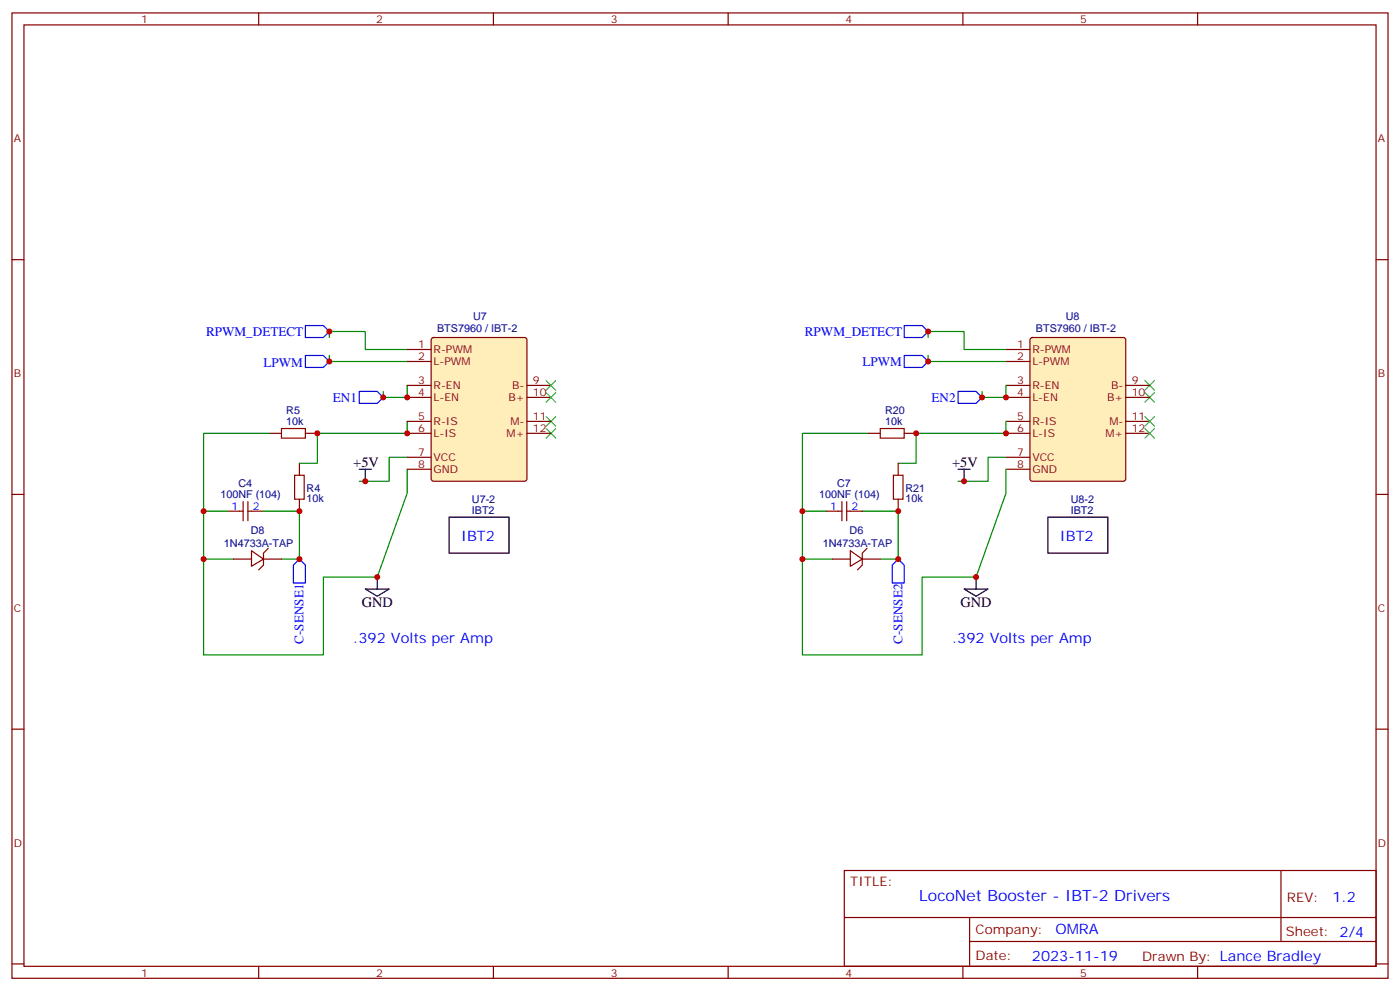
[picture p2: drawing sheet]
<svg xmlns="http://www.w3.org/2000/svg" width="412mm" height="292mm" viewBox="0 0 412 292" stroke-linecap="round" stroke-linejoin="round" font-family="sans-serif">
<g fill="none" stroke="#870000" stroke-width=".35">
<path d="M3.5 3.8h405.4v284.3h-405.4zM7.1 7.3h398.2v277.3h-398.2zM76.2 3.8v3.5M145.3 3.8v3.5M214.5 3.8v3.5M283.6 3.8v3.5M352.8 3.8v3.5M3.5 76.5h3.6M405.3 76.5h3.6M79.4 127.6h3.5M88.2 136.5v3.5M90 127.6h3.5"/>
<path d="M3.5 145.6h3.6M67 150.6h4.6M71.6 147.7v5.7M73 150.6h4.6M73 147.7v5.7M88.2 147v3.6M405.3 145.6h3.6M3.5 214.8h3.6M405.3 214.8h3.6M248.7 256.4h156.6v28.2h-156.6zM377.3 256.4v20.9M248.7 270.2h156.5"/>
<path d="M285.6 277.3h119.6M285.6 270.2v14.2M3.5 283.9h3.6M76.2 284.6v3.5M145.3 284.6v3.5M214.5 284.6v3.5M283.6 284.6v3.5M352.8 284.6v3.5M405.3 283.9h3.6"/>
</g>
<path d="M97 99.4v-1.8h10.6v5.3h12.3M97 104.7v1.8h22.9M119.9 113.5v3.6h-7v-1.8M79.4 127.6h-19.4v23h7M119.9 134.7h-5.2v7h-8.9M119.9 138.2v7.1l-8.8 24.7h-15.9v22.9h-35.2v-28.2M119.9 124.1v3.5h-26.4v8.9h-5.3M60 150.6v14.1h8.8M77.6 150.6h10.6v14.1h-5.3" fill="none" stroke="#008700" stroke-width=".35"/>
<path d="M90 95.9h5.2l1.8 1.7-1.8 1.8h-5.2zM90 104.7h5.2l1.8 1.8-1.8 1.7h-5.2zM105.8 115.3h5.3l1.8 1.8-1.8 1.7h-5.3zM88.2 164.7l1.8 1.7v5.3h-3.6v-5.3z" fill="none" stroke="#00f" stroke-width=".35"/>
<path d="M105.8 138.2h3.6M107.6 138.2v3.5M107.6 173.5h7.1l-3.6 2.1zM111.1 170v3.5" fill="none" stroke="#000" stroke-width=".35"/>
<path d="M82.9 126.2h7.1v2.8h-7.1zM86.8 140h2.8v7h-2.8z" fill="none" stroke="#a10000" stroke-width=".35"/>
<path d="M160.9 122.7l2.8 2.8M160.9 126.2l2.8 2.8M163.7 122.7l-2.8 2.8M163.7 126.2l-2.8 2.8" fill="none" stroke="#3c3" stroke-width=".35"/>
<path d="M127.2 99.6l.5-.2h26.8l.7 .4v41.2l-.4 .7h-27.1l-.6-.4-.1-41.2z" fill="#ffedba" stroke="#870000" stroke-width=".35"/>
<path d="M119.9 102.9h7.1M119.9 106.5h7.1M119.9 113.5h7.1M119.9 117.1h7.1M155.2 113.5h7.1M155.2 117.1h7.1M119.9 124.1h7.1M119.9 127.6h7.1M119.9 134.7h7.1M119.9 138.2h7.1M155.2 124.1h7.1M155.2 127.6h7.1" fill="none" stroke="#870000" stroke-width=".35"/>
<path d="M160.9 112.1l2.8 2.8M160.9 115.6l2.8 2.9M163.7 112.1l-2.8 2.8M163.7 115.6l-2.8 2.9M337.3 115.6l2.8 2.9M337.3 112.1l2.8 2.8M340.1 115.6l-2.8 2.9M340.1 112.1l-2.8 2.8" fill="none" stroke="#3c3" stroke-width=".35"/>
<path d="M303.6 99.6l.5-.2h26.8l.7 .4v41.2l-.5 .7h-27l-.7-.4v-41.2z" fill="#ffedba" stroke="#870000" stroke-width=".35"/>
<g fill="none" stroke="#870000" stroke-width=".35">
<path d="M296.3 102.9h7.1M296.3 106.5h7.1M296.3 113.5h7.1M296.3 117.1h7.1M331.6 113.5h7.1M331.6 117.1h7.1M255.8 127.6h3.5M264.6 136.5v3.5M266.3 127.6h3.6M296.3 124.1h7.1M296.3 127.6h7.1M296.3 134.7h7.1"/>
<path d="M296.3 138.2h7.1M331.6 124.1h7.1M331.6 127.6h7.1M243.4 150.6h4.6M248 147.7v5.7M249.4 150.6h4.6M249.4 147.7v5.7M264.6 147v3.6M68.8 164.7h5.3M74.1 162.2l3.5 2.5-3.5 2.1zM77.6 164.7h5.3M79 161.5l-1.4 1.4v3.5l-1.4 1.5"/>
<path d="M245.2 164.7h5.3M250.5 162.2l3.5 2.5-3.5 2.1zM254 164.7h5.3M255.4 161.5l-1.4 1.4v3.5l-1.4 1.5"/>
</g>
<path d="M273.4 99.4v-1.8h10.6v5.3h12.3M273.4 104.7v1.8h22.9M296.3 113.5v3.6h-7v-1.8M255.8 127.6h-19.4v23h7M296.3 124.1v3.5h-26.4v8.9h-5.3M296.3 138.2v7.1l-8.8 24.7h-15.9v22.9h-35.2v-28.2M296.3 134.7h-5.3v7h-8.8M236.4 150.6v14.1h8.8M254 150.6h10.6v14.1h-5.3" fill="none" stroke="#008700" stroke-width=".35"/>
<path d="M337.3 126.2l2.8 2.8M337.3 122.7l2.8 2.8M340.1 126.2l-2.8 2.8M340.1 122.7l-2.8 2.8" fill="none" stroke="#3c3" stroke-width=".35"/>
<path d="M266.3 95.9h5.3l1.8 1.7-1.8 1.8h-5.3zM266.3 104.7h5.3l1.8 1.8-1.8 1.7h-5.3zM282.2 115.3h5.3l1.8 1.8-1.8 1.7h-5.3zM264.6 164.7l1.7 1.7v5.3h-3.5v-5.3z" fill="none" stroke="#00f" stroke-width=".35"/>
<path d="M259.3 126.2h7v2.8h-7zM263.2 140h2.8v7h-2.8z" fill="none" stroke="#a10000" stroke-width=".35"/>
<path d="M282.2 138.2h3.6M284 138.2v3.5M132.3 152.3h17.6v10.6h-17.6zM308.7 152.3h17.6v10.6h-17.6zM284 173.5h7l-3.5 2.1zM287.5 170v3.5" fill="none" stroke="#000" stroke-width=".35"/>
<g fill="#c00">
<circle cx="119.9" cy="117.1" r=".88"/>
<circle cx="119.9" cy="127.6" r=".88"/>
<circle cx="88.2" cy="150.6" r=".88"/>
<circle cx="88.2" cy="164.7" r=".88"/>
<circle cx="97" cy="97.6" r=".88"/>
<circle cx="97" cy="106.5" r=".88"/>
<circle cx="112.9" cy="117.1" r=".88"/>
<circle cx="107.6" cy="141.7" r=".88"/>
<circle cx="60" cy="150.6" r=".88"/>
<circle cx="60" cy="164.7" r=".88"/>
<circle cx="111.1" cy="170" r=".88"/>
<circle cx="93.5" cy="127.6" r=".88"/>
<circle cx="269.9" cy="127.6" r=".88"/>
<circle cx="287.5" cy="170" r=".88"/>
<circle cx="236.4" cy="164.7" r=".88"/>
<circle cx="236.4" cy="150.6" r=".88"/>
<circle cx="284" cy="141.7" r=".88"/>
<circle cx="289.3" cy="117.1" r=".88"/>
<circle cx="273.4" cy="106.5" r=".88"/>
<circle cx="273.4" cy="97.6" r=".88"/>
<circle cx="264.6" cy="164.7" r=".88"/>
<circle cx="264.6" cy="150.6" r=".88"/>
<circle cx="296.3" cy="127.6" r=".88"/>
<circle cx="296.3" cy="117.1" r=".88"/>
</g>
<text font-size="4.6" fill="#00f" x="270.8" y="265.4">LocoNet Booster - IBT-2 Drivers</text>
<g font-size="4.2">
<text x="104.1" y="137.5">+5V</text>
<text x="280.5" y="137.5">+5V</text>
<text x="106.5" y="178.8">GND</text>
<text x="282.9" y="178.8">GND</text>
</g>
<g font-size="4.2" fill="#00f">
<text x="135.8" y="159.4">IBT2</text>
<text x="312.2" y="159.4">IBT2</text>
<text x="104.1" y="189.4">.392 Volts per Amp</text>
<text x="280.5" y="189.4">.392 Volts per Amp</text>
<text x="392.5" y="265.7">1.2</text>
<text x="310.9" y="275.2">OMRA</text>
<text x="304" y="283">2023-11-19</text>
</g>
<g font-size="3.9" fill="#00f">
<text x="60.7" y="98.9">RPWM_DETECT</text>
<text x="237.1" y="98.9">RPWM_DETECT</text>
<text x="254" y="107.7">LPWM</text>
<text x="77.6" y="108.2">LPWM</text>
<text x="98" y="118.3">EN1</text>
<text x="274.4" y="118.3">EN2</text>
<text x="89.5" y="189.6" transform="rotate(-90 89.5 189.6)">C-SENSE1</text>
<text x="265.8" y="189.6" transform="rotate(-90 265.8 189.6)">C-SENSE2</text>
</g>
<g font-size="3.9" fill="#800">
<text x="250.5" y="261">TITLE:</text>
<text x="379.1" y="265.7">REV:</text>
<text x="287.4" y="275.2">Company:</text>
<text x="378.7" y="275.8">Sheet: 2/4</text>
<text x="287.4" y="282.9">Date:</text>
<text x="336.4" y="282.9">Drawn By: Lance Bradley</text>
</g>
<g font-size="3.2" fill="#800">
<text x="41.6" y="6.8">1</text>
<text x="110.8" y="6.8">2</text>
<text x="179.9" y="6.8">3</text>
<text x="249.1" y="6.8">4</text>
<text x="318.2" y="6.8">5</text>
<text x="4.1" y="41.9">A</text>
<text x="405.9" y="41.9">A</text>
<text x="123.2" y="102.6">1</text>
<text x="123.2" y="106.1">2</text>
<text x="127.7" y="104">R-PWM</text>
<text x="127.7" y="107.5">L-PWM</text>
<text x="299.6" y="102.6">1</text>
<text x="299.6" y="106.1">2</text>
<text x="304.1" y="104">R-PWM</text>
<text x="304.1" y="107.5">L-PWM</text>
<text x="4.1" y="111.1">B</text>
<text x="123.2" y="113.2">3</text>
<text x="157" y="113.2">9</text>
<text x="299.6" y="113.2">3</text>
<text x="333.4" y="113.2">9</text>
<text x="405.9" y="111.1">B</text>
<text x="123.2" y="116.7">4</text>
<text x="127.7" y="114.6">R-EN</text>
<text x="127.7" y="118.1">L-EN</text>
<text x="149.7" y="118.1">B+</text>
<text x="150.9" y="114.6">B-</text>
<text x="157" y="116.7">10</text>
<text x="299.6" y="116.7">4</text>
<text x="304.1" y="114.6">R-EN</text>
<text x="304.1" y="118.1">L-EN</text>
<text x="326.1" y="118.1">B+</text>
<text x="327.3" y="114.6">B-</text>
<text x="333.4" y="116.7">10</text>
<text x="123.2" y="123.8">5</text>
<text x="127.7" y="125.2">R-IS</text>
<text x="150.4" y="125.2">M-</text>
<text x="157" y="123.8">11</text>
<text x="299.6" y="123.8">5</text>
<text x="304.1" y="125.2">R-IS</text>
<text x="326.8" y="125.2">M-</text>
<text x="333.4" y="123.8">11</text>
<text x="123.2" y="127.3">6</text>
<text x="127.7" y="128.7">L-IS</text>
<text x="149.2" y="128.7">M+</text>
<text x="157" y="127.3">12</text>
<text x="299.6" y="127.3">6</text>
<text x="304.1" y="128.7">L-IS</text>
<text x="325.6" y="128.7">M+</text>
<text x="333.4" y="127.3">12</text>
<text x="123.2" y="134.3">7</text>
<text x="123.2" y="137.9">8</text>
<text x="127.7" y="135.7">VCC</text>
<text x="299.6" y="134.3">7</text>
<text x="299.6" y="137.9">8</text>
<text x="304.1" y="135.7">VCC</text>
<text x="127.7" y="139.3">GND</text>
<text x="304.1" y="139.3">GND</text>
<text x="4.1" y="180.2">C</text>
<text x="405.9" y="180.2">C</text>
<text x="4.1" y="249.3">D</text>
<text x="405.9" y="249.3">D</text>
<text x="41.6" y="287.6">1</text>
<text x="110.8" y="287.6">2</text>
<text x="179.9" y="287.6">3</text>
<text x="249.1" y="287.6">4</text>
<text x="318.2" y="287.6">5</text>
</g>
<g font-size="3.2" fill="#000080">
<text x="139.3" y="94.1">U7</text>
<text x="314" y="94.1">U8</text>
<text x="128.8" y="97.6">BTS7960 / IBT-2</text>
<text x="305.2" y="97.6">BTS7960 / IBT-2</text>
<text x="84.3" y="125.2">10k</text>
<text x="84.3" y="122">R5</text>
<text x="260.7" y="125.2">10k</text>
<text x="260.7" y="122">R20</text>
<text x="70.2" y="143.5">C4</text>
<text x="246.6" y="143.5">C7</text>
<text x="64.9" y="146.7">100NF (104)</text>
<text x="90.3" y="147.8">10k</text>
<text x="90.3" y="144.8">R4</text>
<text x="139" y="148">U7-2</text>
<text x="241.3" y="146.7">100NF (104)</text>
<text x="266.7" y="147.8">10k</text>
<text x="266.7" y="144.8">R21</text>
<text x="315.4" y="148">U8-2</text>
<text x="139" y="151.3">IBT2</text>
<text x="315.4" y="151.3">IBT2</text>
<text x="66" y="161.1">1N4733A-TAP</text>
<text x="73.9" y="157.3">D8</text>
<text x="242.4" y="161.1">1N4733A-TAP</text>
<text x="250.3" y="157.3">D6</text>
</g>
<g font-size="3.2" fill="#00f">
<text x="68.2" y="150.2">1</text>
<text x="74.4" y="150.2">2</text>
<text x="244.6" y="150.2">1</text>
<text x="250.8" y="150.2">2</text>
</g>
</svg>
